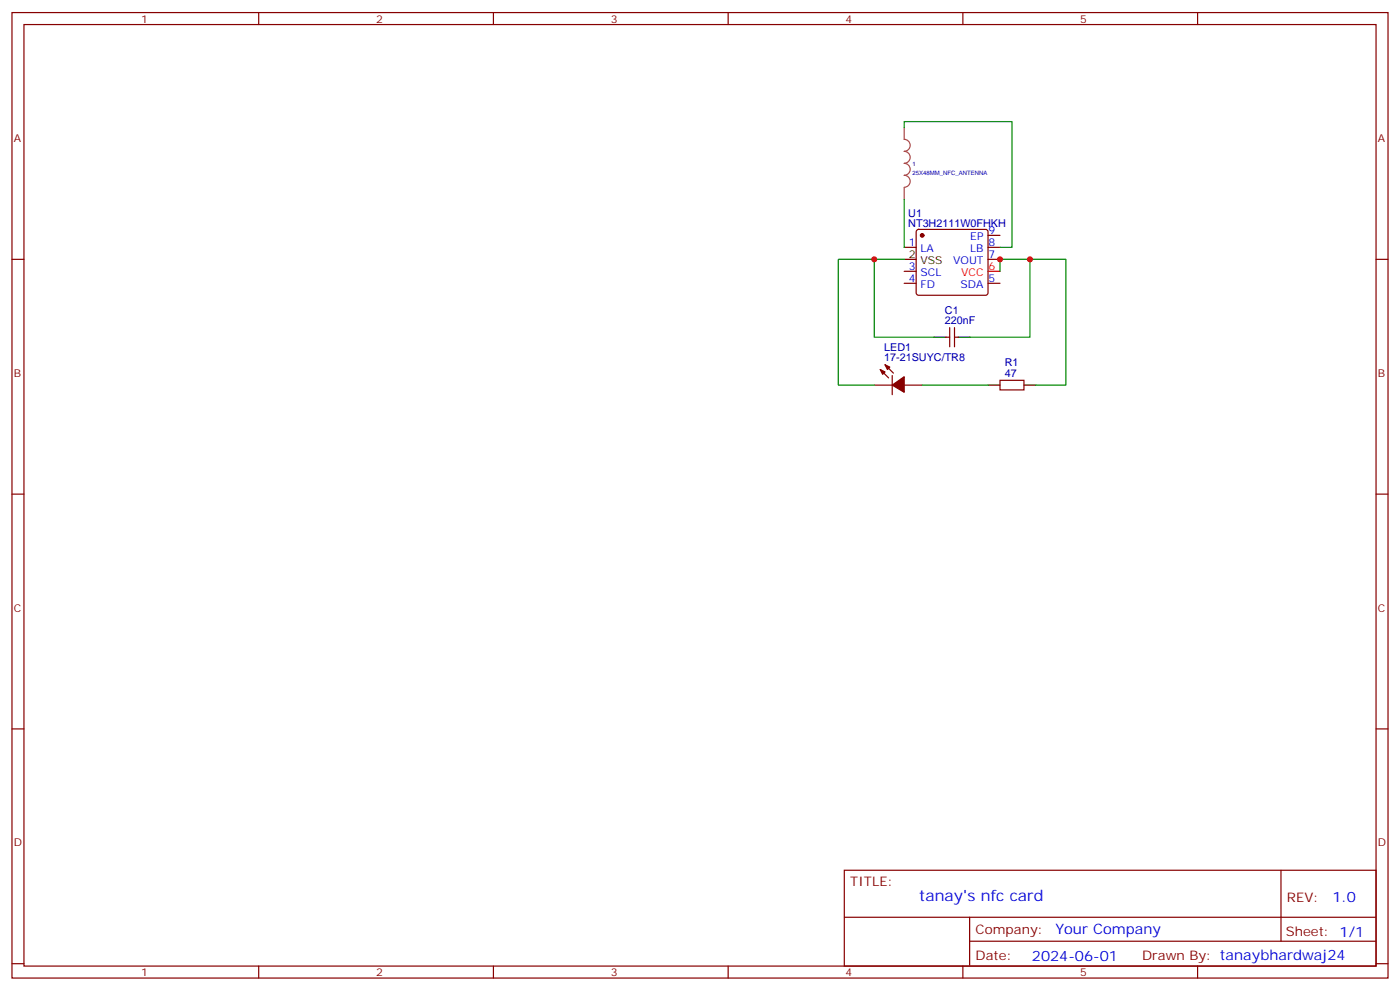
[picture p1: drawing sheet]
<svg xmlns="http://www.w3.org/2000/svg" width="412mm" height="292mm" viewBox="0 0 412 292" stroke-linecap="round" stroke-linejoin="round" font-family="sans-serif">
<g fill="none" stroke="#870000" stroke-width=".35">
<path d="M3.5 3.7h405.4v284.3h-405.4zM7.1 7.2h398.2v277.3h-398.2zM76.2 3.7v3.5M145.3 3.7v3.5M214.5 3.7v3.5M283.6 3.7v3.5M352.8 3.7v3.5M3.5 76.4h3.6M266.3 72.8h3.6M266.3 79.9h3.6M270.1 67.8l.5-.2h19.7l.5 .2 .2 .5v18l-.2 .5-.5 .2h-19.7l-.5-.3-.2-.4v-18zM291 76.4h3.6"/>
<path d="M291 69.3h3.6M291 72.8h3.6M405.3 76.4h3.6M266.3 83.4h3.6M278.7 99.3h1.1M279.8 96.5v5.6M281.2 96.5v5.6M281.2 99.3h1M291 83.4h3.6M257.5 113.4h5.3M259.3 108.8l2.5 2.5M260.7 107.4l2.5 2.5"/>
<path d="M262.8 110.6v5.6M266.3 113.4h5.3M294.6 112h7v2.8h-7zM3.5 145.5h3.6M405.3 145.5h3.6M3.5 214.7h3.6M405.3 214.7h3.6M248.7 256.3h156.6v28.2h-156.6zM377.3 256.3v20.9M248.7 270.1h156.5M285.6 277.2h119.6M285.6 270.1v14.2"/>
<path d="M3.5 283.8h3.6M76.2 284.5v3.5M145.3 284.5v3.5M214.5 284.5v3.5M283.6 284.5v3.5M352.8 284.5v3.5M405.3 283.8h3.6"/>
</g>
<path d="M291 79.9h3.6" fill="none" stroke="#f00" stroke-width=".35"/>
<path d="M266.3 76.4h3.6M275.2 99.3h3.5M282.2 99.3h3.6M291 113.4h3.6M301.6 113.4h3.6" fill="none" stroke="#000" stroke-width=".35"/>
<g fill="#870000" stroke="#870000" stroke-width=".35">
<path d="M259.3 108.8l1.4 .7-.7 .7z"/>
<path d="M260.7 107.4l1.4 .7-.7 .7z"/>
<path d="M262.8 113.4l3.5-2.5v4.6z"/>
<circle cx="271.6" cy="69.3" r=".53"/>
</g>
<path d="M266.3 37.6v3.4a1.76 1.76 0 0 1 1.8 1.8 1.76 1.76 0 0 1-1.8 1.8 1.76 1.76 0 0 1 1.8 1.7 1.76 1.76 0 0 1-1.8 1.8 1.76 1.76 0 0 1 1.8 1.8 1.76 1.76 0 0 1-1.8 1.7 1.76 1.76 0 0 1 1.8 1.8 1.76 1.76 0 0 1-1.8 1.8M266.3 55.3v3.4" fill="none" stroke="#a64a4a" stroke-width=".35"/>
<path d="M266.3 37.6v-1.8h31.8v37h-3.5M266.3 58.7v14.1M257.5 76.4h-10.6v37h10.6M266.3 76.4h-8.8v22.9h17.7M294.6 79.9v-3.5h19.4v37h-8.8M303.4 76.4v22.9h-17.6M271.6 113.4h19.4" fill="none" stroke="#008700" stroke-width=".35"/>
<g fill="#c00">
<circle cx="257.5" cy="76.4" r=".88"/>
<circle cx="303.4" cy="76.4" r=".88"/>
<circle cx="294.6" cy="76.4" r=".88"/>
</g>
<text font-size="4.6" fill="#00f" x="270.8" y="265.3">tanay's nfc card</text>
<g font-size="4.2" fill="#00f">
<text x="392.5" y="265.6">1.0</text>
<text x="310.9" y="275.1">Your Company</text>
<text x="304" y="282.9">2024-06-01</text>
</g>
<g font-size="3.9" fill="#800">
<text x="250.5" y="260.9">TITLE:</text>
<text x="379.1" y="265.6">REV:</text>
<text x="287.4" y="275.1">Company:</text>
<text x="378.7" y="275.7">Sheet: 1/1</text>
<text x="287.4" y="282.8">Date:</text>
<text x="336.4" y="282.8">Drawn By: tanaybhardwaj24</text>
</g>
<g font-size="3.2" fill="#800">
<text x="41.6" y="6.7">1</text>
<text x="110.8" y="6.7">2</text>
<text x="179.9" y="6.7">3</text>
<text x="249.1" y="6.7">4</text>
<text x="318.2" y="6.7">5</text>
<text x="4.1" y="41.8">A</text>
<text x="405.9" y="41.8">A</text>
<text x="4.1" y="110.9">B</text>
<text x="405.9" y="110.9">B</text>
<text x="4.1" y="180.1">C</text>
<text x="405.9" y="180.1">C</text>
<text x="4.1" y="249.2">D</text>
<text x="405.9" y="249.2">D</text>
<text x="41.6" y="287.5">1</text>
<text x="110.8" y="287.5">2</text>
<text x="179.9" y="287.5">3</text>
<text x="249.1" y="287.5">4</text>
<text x="318.2" y="287.5">5</text>
</g>
<g font-size="3.2" fill="#000080">
<text x="267.6" y="63.9">U1</text>
<text x="267.6" y="66.9">NT3H2111W0FHKH</text>
<text x="278.4" y="95.4">220nF</text>
<text x="278.4" y="92.4">C1</text>
<text x="260.5" y="106.4">17-21SUYC/TR8</text>
<text x="260.5" y="103.3">LED1</text>
<text x="296" y="107.9">R1</text>
<text x="296" y="110.9">47</text>
</g>
<g font-size="3.2" fill="#00f">
<text x="285.8" y="70.7">EP</text>
<text x="291.2" y="69">9</text>
<text x="267.7" y="72.5">1</text>
<text x="271.2" y="74.3">LA</text>
<text x="280.8" y="77.8">VOUT</text>
<text x="285.8" y="74.3">LB</text>
<text x="291.2" y="72.5">8</text>
<text x="291.2" y="76">7</text>
<text x="267.7" y="83.1">4</text>
<text x="267.7" y="79.6">3</text>
<text x="271.2" y="81.3">SCL</text>
<text x="291.2" y="83.1">5</text>
<text x="271.2" y="84.8">FD</text>
<text x="283" y="84.8">SDA</text>
</g>
<g font-size="3.2">
<text x="267.7" y="76">2</text>
<text x="271.2" y="77.8">VSS</text>
</g>
<g font-size="3.2" fill="#f00">
<text x="283.1" y="81.3">VCC</text>
<text x="291.2" y="79.6">6</text>
</g>
<g font-size="1.8" fill="#000080">
<text x="268.8" y="51.7">25X48MM_NFC_ANTENNA</text>
<text x="268.8" y="48.8">1</text>
</g>
</svg>
